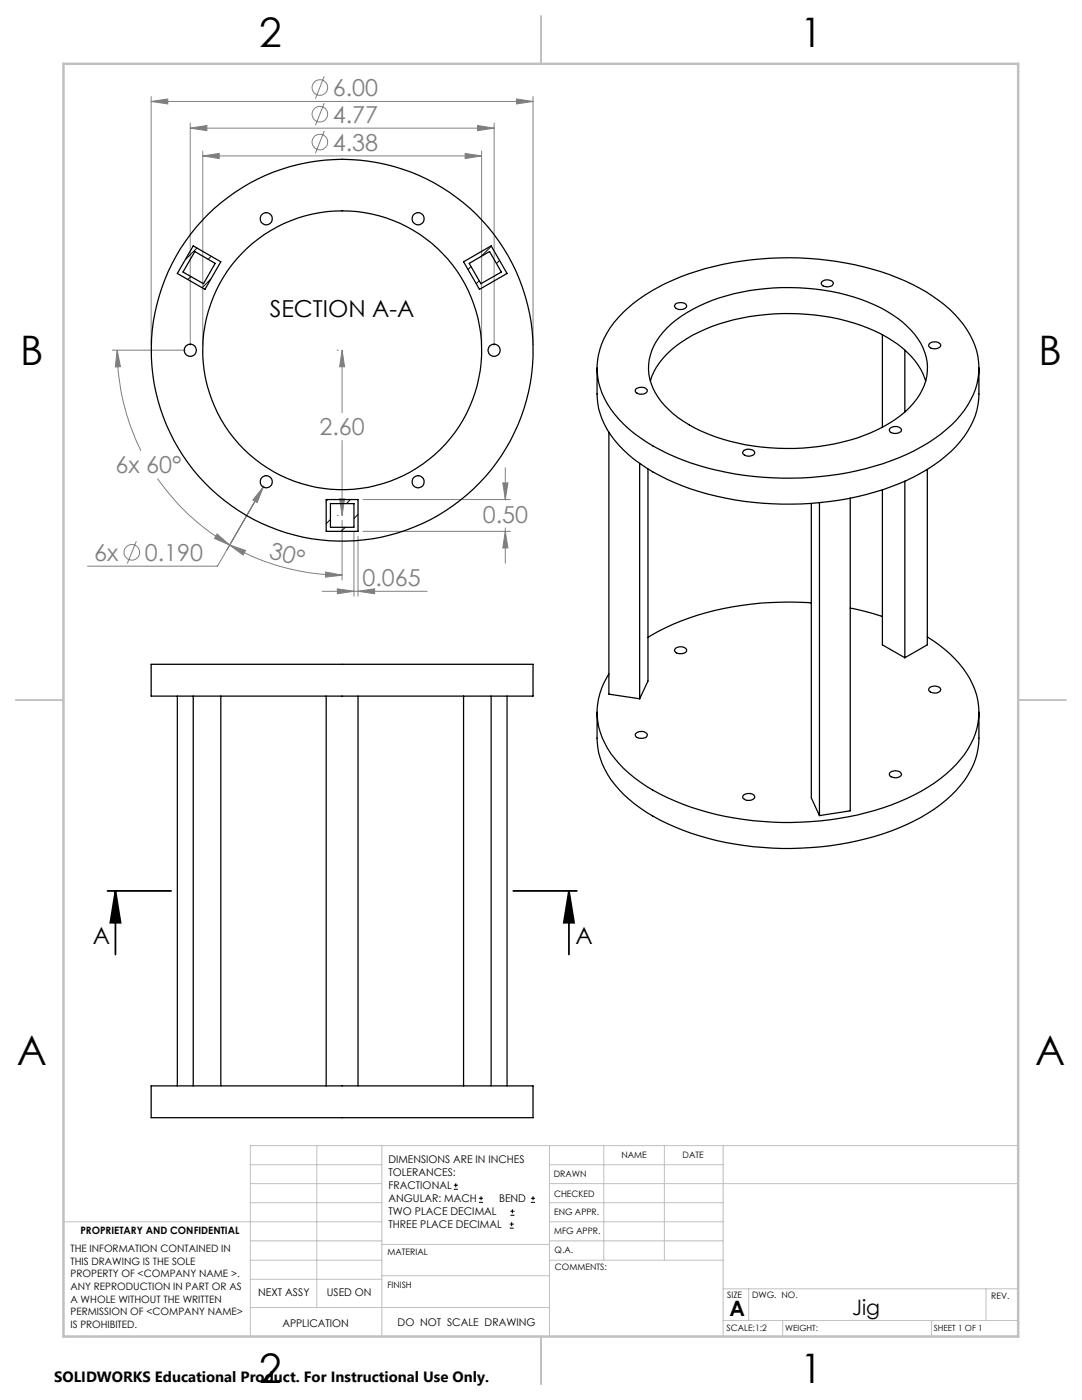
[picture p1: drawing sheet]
<svg xmlns="http://www.w3.org/2000/svg" width="216mm" height="279mm" viewBox="0 0 216 279" stroke-linecap="round" stroke-linejoin="round" font-family="sans-serif">
<g fill="none" stroke="#808080" stroke-width=".2">
<path d="M30.2 19.3v49.6M64.7 15.2l-1.8 4.5M103.1 19.8l3.3 .4-3.3 .5zM106.4 19.3v49.6M30.2 20.2l3.3-.4v.9zM30.2 20.2h76.2M38 25.6l3.3-.6v1.1zM38 24.6v44.3M38 25.6h60.6M40.5 31.1l3.2-.5v1zM40.5 30.1v38.8M40.5 31.1h55.6"/>
<path d="M64.7 20.6l-1.8 4.4M64.7 26.1l-1.8 4.5M92.8 30.6l3.3 .5-3.3 .5zM95.3 25l3.3 .6-3.3 .5zM96.1 30.1v38.8M98.6 24.6v44.3M22.4 69.9h14.6M23.4 69.9l.6 3.3h-1zM23.4 69.9a45.1 45.1 0 0 0 4.7 20.1M67.3 69.9h.1M68.3 69.9l.5 3.3h-1zM68.3 69.9v12.4"/>
<path d="M31.4 95.5a44.1 44.1 0 0 0 14.4 13.3M52.5 97.2l-1.2 3.1-.9-.5zM52.6 97l-9.2 16h-25.9M67.8 99.6h1l-.5 3.3zM68.3 87.9v15M72.5 99.7h29.3M100.3 96.4h1.1l-.6 3.3zM100.8 93.3v6.5M27.2 108l-1.8 4.5M43.3 106.6l2.5 2.2-3-1.3zM45.8 108.8l3.2 1.1-.5 .9zM45.8 108.8a45.3 45.3 0 0 0 22.5 6"/>
<path d="M64.3 118h20.9M65 114.2l3.3 .6-3.4 .4zM67.3 102.9h.1M67.3 117.5l3.3 .5-3.3 .5zM68.3 103.9v11.9M70.6 106.2v12.8M71.4 118l3.4-.5v1zM71.4 107v12M72.5 106h29.3M100.8 106l.6 3.4h-1.1zM100.8 105.4v7"/>
<circle cx="63.8" cy="17.5" r="1.56"/>
<circle cx="63.8" cy="22.8" r="1.55"/>
<circle cx="63.8" cy="28.4" r="1.55"/>
<circle cx="26.3" cy="110.2" r="1.55"/>
</g>
<g fill="none" stroke="#000" stroke-width=".2">
<path d="M90.6 237.3h.8M90.6 236.5h.8M90.9 236.1v.9M95.6 240h.8M95.6 239.1h.8M96 238.7v.8M105.9 240h.9M105.9 239.1h.9M106.4 238.7v.8M101.7 245.1h.8M101.7 244.3h.8M101.8 242.5h.9"/>
<path d="M101.8 241.7h.9M102.1 243.9v.8M102.2 241.3v.8"/>
</g>
<path d="M21.4 177.8h12.7M23 177.8l1.1 6.3h-2.1zM23 177.8v12.7M102.4 177.8h12.7M113.5 177.8l1 6.3h-2zM113.5 177.8v12.7" fill="none" stroke="#000" stroke-width=".35"/>
<g fill="none" stroke="#c0c0c0" stroke-width=".2">
<path d="M50 232.4h26.2M50 236.2h26.2M63.2 228.6v32.3M76.2 228.6v38.1M109.6 228.6v38.1M109.6 232.4h34.7M109.6 236.2h93.6M120.5 228.6v22.9M132.6 228.6v22.9M144.3 228.6v38.1M203.2 228.6h-153.2v38.1M12.7 243.8h63.5"/>
<path d="M50 251.5h26.2M50 240h26.2M50 247.7h26.2M50 255.3h26.2M76.2 254.6h33.4M76.2 248.4h33.4M109.6 251.5h34.7M109.6 243.8h34.7M109.6 240h34.7M109.6 247.7h34.7M144.3 257.2h58.9M149.4 257.2v6.3"/>
<path d="M196.7 257.2v6.3M50 260.9h59.6M144.3 263.5h58.9M156.2 263.5v3.2M185.9 263.5v3.2"/>
</g>
<path d="M108 3.2v9.5M3.1 139.7h9.6M203.2 139.7h9.5M108 266.7v9.6" fill="none" stroke="#c0c0c0" stroke-width=".25"/>
<path d="M12.7 12.7h190.5v254h-190.5z" fill="none" stroke="#c0c0c0" stroke-width=".5"/>
<path d="M113.5 177.8l1 6.3h-2zM23 177.8l1.1 6.3h-2.1z" fill="#000"/>
<g fill="#808080">
<path d="M38 25.6l3.3-.6v1.1zM95.3 25l3.3 .6-3.3 .5zM30.2 20.2l3.3-.4v.9zM103.1 19.8l3.3 .4-3.3 .5zM52.5 97.2l-2.1 2.6 .9 .5zM100.3 96.4h1.1l-.6 3.3zM100.8 106l.6 3.4h-1.1zM67.8 99.6h1l-.5 3.3zM68.3 69.9l.5 3.3h-1zM40.5 31.1l3.2-.5v1zM92.8 30.6l3.3 .5-3.3 .5zM23.4 69.9l.6 3.3h-1zM43.3 106.6l2.5 2.2-3-1.3zM67.3 117.5l3.3 .5-3.3 .5zM71.4 118l3.4-.5v1z"/>
<path d="M45.8 108.8l3.2 1.1-.5 .9zM65 114.2l3.3 .6-3.4 .4z"/>
</g>
<g fill="none" stroke="#000" stroke-width=".25">
<path d="M38.6 49.1l5.5 3.1-3.2 5.5-5.5-3.1zM38.9 50.2l4 2.4-2.3 4-4.1-2.3zM92.5 52.2l5.5-3.1 3.2 5.5-5.5 3.1zM93.6 52.6l4.1-2.4 2.3 4.1-4 2.3zM163.9 56.3a1.58 1.58 0 0 1 2.4 .1 1.16 1.16 0 0 1-1.8 .8 .64 .64 0 0 1-.6-.9zM119.1 73.4v5.2a16.3 16.3 0 0 0 6.3 12.2 43.8 43.8 0 0 0 21.2 9 62.7 62.7 0 0 0 32.8-3.3 30.7 30.7 0 0 0 13-9.4 14.1 14.1 0 0 0 2.9-8.5v-5.2M124.2 62.5a38.5 38.5 0 0 1 18.4-9.3 62 62 0 0 1 38 2.9 28.9 28.9 0 0 1 12.3 9.6 13.6 13.6 0 0 1-.5 16.2 31.1 31.1 0 0 1-14.6 10 62 62 0 0 1-43.1-.7 30.2 30.2 0 0 1-12.8-9.5 13.7 13.7 0 0 1 .5-17.2zM126.8 77.7a1.66 1.66 0 0 1 2.4 .1 1.19 1.19 0 0 1-1.8 .8 .65 .65 0 0 1-.6-.9zM129.8 76a14.9 14.9 0 0 1 7.2-8.4 39.8 39.8 0 0 1 22.3-5 36.9 36.9 0 0 1 19.8 6.1 14.6 14.6 0 0 1 5.6 7.3M133.1 65.5a29.5 29.5 0 0 1 14.8-7.2 44.4 44.4 0 0 1 27.8 3.1 18.3 18.3 0 0 1 8.5 8 10.1 10.1 0 0 1-2 11.2 27.1 27.1 0 0 1-14.1 7.6 44.9 44.9 0 0 1-29.4-2.7 18.1 18.1 0 0 1-8.4-8.1 10 10 0 0 1 2-11.1zM134.8 60.6a1.64 1.64 0 0 1 2.2 .3 .88 .88 0 0 1-1.1 .9l-1-.2a.52 .52 0 0 1-.1-1zM176.1 66.8v18.5"/>
<path d="M180.6 69.9v12.3M185.5 68.5a1.59 1.59 0 0 1 2.2 .3 .99 .99 0 0 1-1.4 .8l-.4-.1a.57 .57 0 0 1-.6-.3 .57 .57 0 0 1 .2-.7zM65.1 99.7h6.3v6.3h-6.3zM121.5 86.3v52.2l6.1 1M127.6 92.5v47M129.3 93.6v42.3l-1.7 3.6M148.4 89.9a1.64 1.64 0 0 1 2.2 .3 .88 .88 0 0 1-1.1 .9l-.7-.2-.5-.2a.48 .48 0 0 1 .1-.8zM169.7 99.4v62.4l-6.2 1M176.1 97.8v30.9l4.5 2.6M177.5 85.6a1.44 1.44 0 0 1 2.4 .3 1.52 1.52 0 0 1-2.4 .1zM180.6 96v35.3M185 93.7v35l-4.4 2.6"/>
<path d="M65.9 100.5h4.7v4.7h-4.7zM161.9 100.5v58.7l1.6 3.6M163.5 100.3v62.5M30.2 132.6h76.2v6.3h-76.2zM35.4 138.9v77.8M38.6 138.9v77.8M44.1 138.9v77.8M65.1 138.9v77.8M71.4 138.9v77.8M92.5 138.9v77.8M98 138.9v77.8M101.2 138.9v77.8"/>
<path d="M134.8 129.4a1.55 1.55 0 0 1 2.2 .2 .84 .84 0 0 1-1.1 .9h-.4a.73 .73 0 0 1-.8-1zM161.9 120.3a58.2 58.2 0 0 0-30.6 5.7l-2 1.2M169.7 121.4l6.4 1.6M185 127.1a21 21 0 0 1 9.9 11.6 13.9 13.9 0 0 1-3.3 12.9 33.5 33.5 0 0 1-15.4 9.6 61.9 61.9 0 0 1-41.5-1.4 27.8 27.8 0 0 1-13.5-10.5 13.4 13.4 0 0 1 .3-14.8M185.5 137.2a1.64 1.64 0 0 1 2.2 .3 .96 .96 0 0 1-1.4 .8l-.4-.1a.57 .57 0 0 1-.6-.3 .57 .57 0 0 1 .2-.7zM119.1 142.1v5.2a16.3 16.3 0 0 0 6.3 12.2 42.2 42.2 0 0 0 19.4 8.6 61.6 61.6 0 0 0 36.2-3.6 27.9 27.9 0 0 0 12.1-9.7 13.8 13.8 0 0 0 2.2-7.5v-5.2M126.8 146.4a1.58 1.58 0 0 1 2.4 .1 .84 .84 0 0 1-1.1 .9h-.4a.74 .74 0 0 1-.9-1zM148.4 158.6a1.59 1.59 0 0 1 2.2 .3 .88 .88 0 0 1-1.1 .8h-.7a.57 .57 0 0 1-.6-.4 .57 .57 0 0 1 .2-.7zM177.5 154.3a1.49 1.49 0 0 1 2.4 .3 1.47 1.47 0 0 1-2.4 .1zM30.2 216.7h76.2v6.4h-76.2z"/>
<circle cx="53.1" cy="43.7" r="1.22"/>
<circle cx="83.4" cy="43.7" r="1.22"/>
<circle cx="38" cy="69.9" r="1.21"/>
<circle cx="68.3" cy="69.9" r="27.8"/>
<circle cx="68.3" cy="69.9" r="38.1"/>
<circle cx="98.6" cy="69.9" r="1.21"/>
<circle cx="53.1" cy="96.2" r="1.22"/>
<circle cx="83.4" cy="96.2" r="1.22"/>
</g>
<g fill="none" stroke="#000" stroke-width=".2">
<path d="M38.1 55.2l-.6 .6M39.3 49.5l-2.3 2.3M42.1 55.7l-1.8 1.7M42.1 51.2l-.6 .6M94 53.2l-.6 .6M95.6 56l-.6 .6M98 49.1l-2 2.1M99.7 52l-.6 .6M65.4 99.7l-.3 .3M69.9 99.7l-.8 .8M65.9 103.7l-.8 .8M68.9 105.2l-.8 .8"/>
<path d="M71.4 102.7l-.8 .8"/>
</g>
<g font-size="8.1">
<text x="51.7" y="9.3">2</text>
<text x="159.7" y="9.3">1</text>
<text x="4" y="72.8">B</text>
<text x="207.2" y="72.8">B</text>
<text x="3.3" y="212.5">A</text>
<text x="206.5" y="212.5">A</text>
<text x="51.7" y="276">2</text>
<text x="159.7" y="276">1</text>
</g>
<g font-size="4.7" fill="#808080">
<text x="66.4" y="19.2">6.00</text>
<text x="66.4" y="24.5">4.77</text>
<text x="66.4" y="30">4.38</text>
<text x="63.8" y="86.9">2.60</text>
<text x="23.1" y="94.5">6x 60°</text>
<text x="96.3" y="104.3">0.50</text>
<text x="18.8" y="111.9">6x</text>
<text x="28.9" y="111.9">0.190</text>
<text x="53.5" y="111.3" transform="rotate(15 53.5 111.3)">30°</text>
<text x="72.3" y="117">0.065</text>
</g>
<g font-size="4.7">
<text x="53.8" y="63.2">SECTION A-A</text>
<text x="18.6" y="188.3">A</text>
<text x="114.8" y="188.3">A</text>
</g>
<g font-size="4.2">
<text x="145.6" y="262.7">A</text>
<text x="170.1" y="262.4">Jig</text>
</g>
<text font-size="3" x="10.8" y="275.7">SOLIDWORKS Educational Product. For Instructional Use Only.</text>
<g font-size="2.1">
<text x="77.5" y="232.2">DIMENSIONS ARE IN INCHES</text>
<text x="77.5" y="234.7">TOLERANCES:</text>
<text x="77.5" y="237.3">FRACTIONAL</text>
<text x="77.5" y="239.9">ANGULAR: MACH</text>
<text x="99.6" y="239.9">BEND</text>
<text x="77.5" y="242.5">TWO PLACE DECIMAL</text>
<text x="77.5" y="245.1">THREE PLACE DECIMAL</text>
<text x="51.5" y="258.7">NEXT ASSY</text>
<text x="65.2" y="258.6">USED ON</text>
<text x="56.3" y="264.8">APPLICATION</text>
<text x="79.3" y="264.6">DO NOT SCALE DRAWING</text>
</g>
<g font-size="2">
<text x="14.1" y="249.9">THE INFORMATION CONTAINED IN</text>
<text x="16" y="246.3">PROPRIETARY AND CONFIDENTIAL</text>
<text x="14.1" y="252.4">THIS DRAWING IS THE SOLE</text>
<text x="14.1" y="254.9">PROPERTY OF &lt;COMPANY NAME &gt;.</text>
<text x="14.1" y="257.4">ANY REPRODUCTION IN PART OR AS</text>
<text x="14.1" y="260">A WHOLE WITHOUT THE WRITTEN</text>
<text x="14.1" y="262.5">PERMISSION OF &lt;COMPANY NAME&gt;</text>
<text x="14.1" y="265">IS PROHIBITED.</text>
</g>
<g font-size="1.8">
<text x="124" y="231.1">NAME</text>
<text x="136.2" y="231.1">DATE</text>
<text x="110.5" y="234.8">DRAWN</text>
<text x="110.5" y="238.9">CHECKED</text>
<text x="110.6" y="242.5">ENG APPR.</text>
<text x="77.3" y="250.5">MATERIAL</text>
<text x="110.6" y="246.3">MFG APPR.</text>
<text x="110.7" y="250">Q.A.</text>
<text x="77.3" y="257">FINISH</text>
<text x="110.7" y="253.5">COMMENTS:</text>
<text x="145.1" y="259">SIZE</text>
<text x="150.1" y="259.1">DWG. NO.</text>
<text x="197.8" y="259.2">REV.</text>
<text x="145" y="265.7">SCALE:1:2</text>
</g>
<g font-size="1.7">
<text x="156.7" y="265.7">WEIGHT:</text>
<text x="186.3" y="265.7">SHEET 1 OF 1</text>
</g>
</svg>
